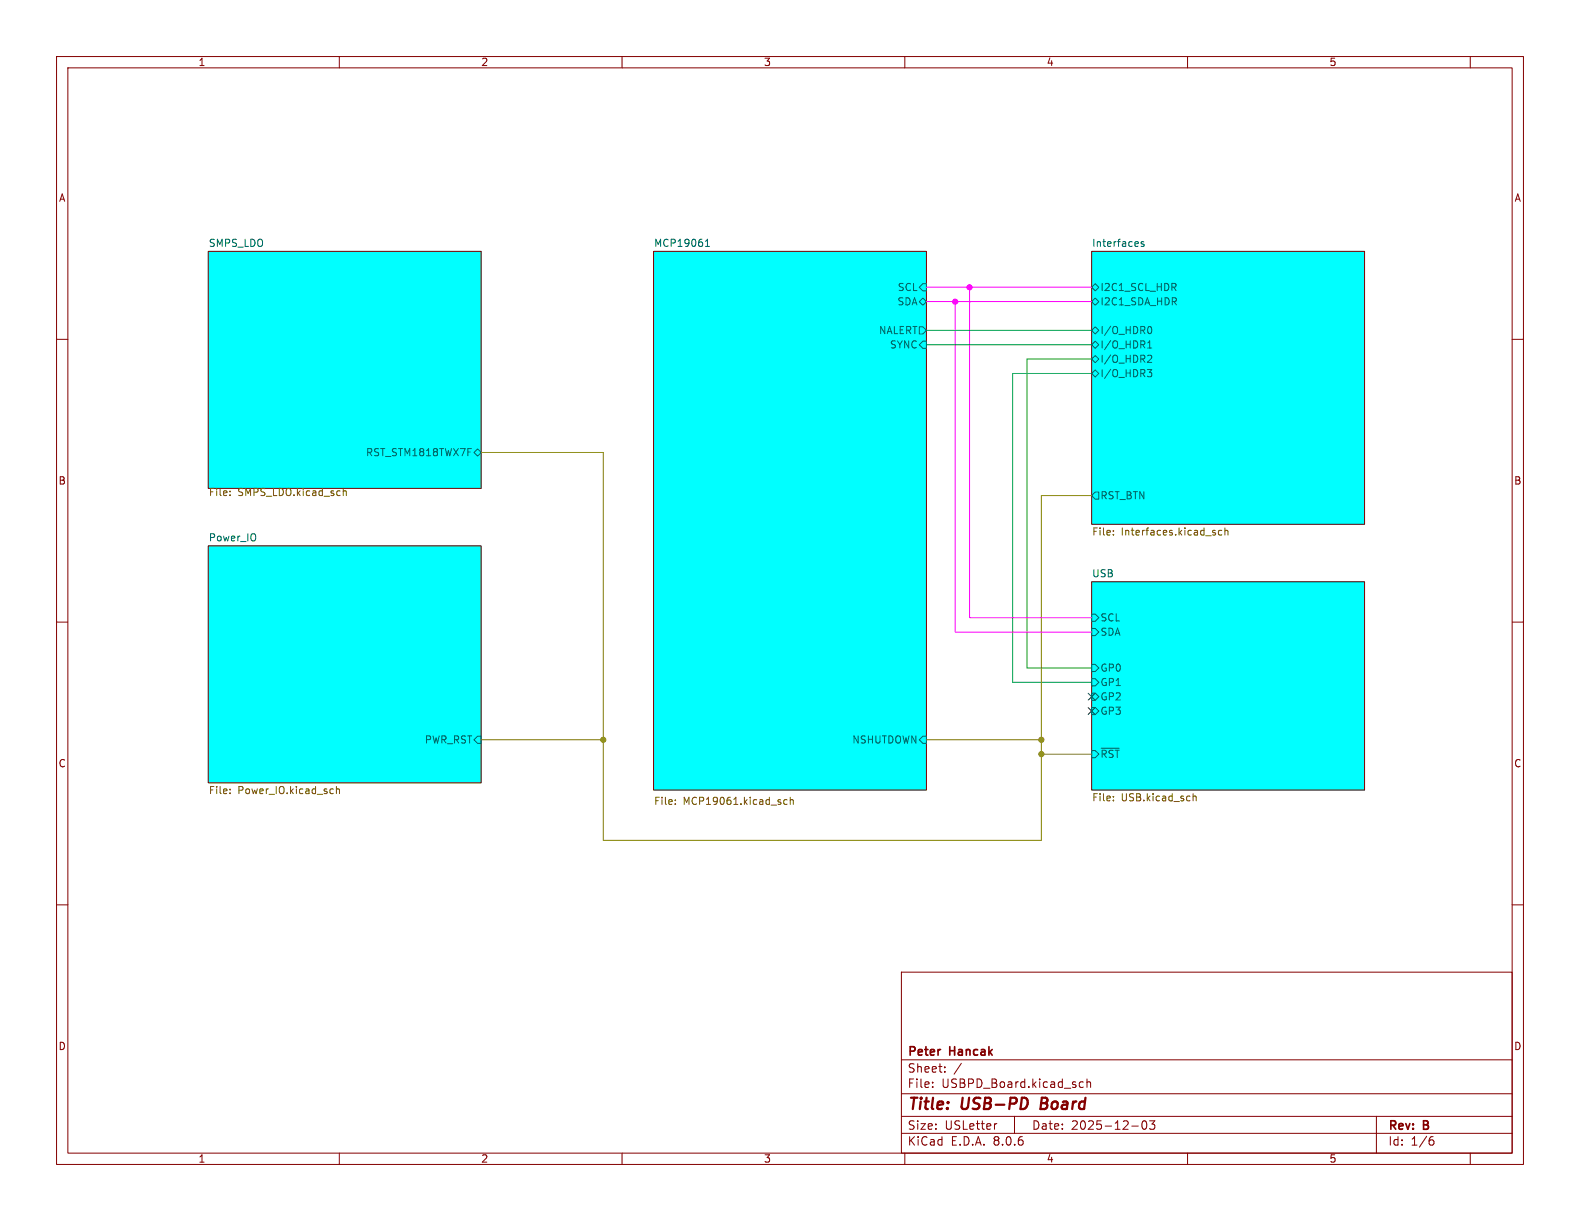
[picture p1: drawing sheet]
<svg xmlns="http://www.w3.org/2000/svg" width="279mm" height="216mm" viewBox="0 0 279 216" stroke-linecap="round" stroke-linejoin="round" font-family="sans-serif">
<g fill="none" stroke="#840000" stroke-width=".18">
<path d="M10 10h259.4v195.9h-259.4zM12 12h255.4v191.9h-255.4zM60 10v2M110 10v2M160 10v2M210 10v2M260 10v2M10 60h2M36.8 44.5h48.3v41.9h-48.3zM115.6 44.5h48.2v95.2h-48.2zM193 44.5h48.3v48.2h-48.3zM267.4 60h2"/>
<path d="M36.8 96.5h48.3v41.9h-48.3zM10 110h2M193 102.9h48.3v36.8h-48.3zM267.4 110h2M10 160h2M267.4 160h2M159.4 171.9h108v32h-108zM159.4 197.4h108M159.4 193.4h108M159.4 187.4h108M164.9 192.1v.2M164.9 191.4v.1"/>
<path d="M167.1 189.4v.2M167.1 188.7v.1M170 188l-1.3 1.9M176.3 198.7l-.3 .1M179.4 197.4v3M190.9 192l.2 .3 .5-.1M191.6 191.4l-.5-.1-.2 .3M192.2 191.4l.2-.1 .4 .1 .1 .9M192.2 190.8v1.5M200.1 199.1h1.2M202.1 198.3l.2-.1a.81 .81 0 0 1 .6 .6 .81 .81 0 0 1-.3 .8l-.2 .1a.81 .81 0 0 1-.3-1.4zM203.3 198.2h.9l-.5 .6 .4 .1v.6l-.2 .2h-.4l-.2-.2"/>
<path d="M243.4 197.4v6.5M60 203.9v2M110 203.9v2M159.4 200.4h108M160 203.9v2M210 203.9v2M253 201.6h.3l.3 .2-.1 .5-.5 .2M253.4 201l-.4 .1M260 203.9v2"/>
</g>
<path d="M184.2 194.1l-.2 2h.7" fill="none" stroke="#840000" stroke-width=".4"/>
<g fill="#0ff" stroke="#0ff" stroke-width=".18">
<path d="M193 102.9h48.3v36.8h-48.3z"/>
<path d="M115.6 44.5h48.2v95.2h-48.2z"/>
<path d="M193 44.5h48.3v48.2h-48.3z"/>
<path d="M36.8 44.5h48.3v41.9h-48.3z"/>
<path d="M36.8 96.5h48.3v41.9h-48.3z"/>
</g>
<g fill="none" stroke="#006464" stroke-width=".18">
<path d="M124.7 43.6h.8M124.7 42.7l.4-.4v1.3M162.6 57.8h.6l.6 .6-.6 .7h-.6zM162.6 53.3l.6-.6 .6 .6-.6 .7zM163.2 50.2h.6v1.2h-.6l-.6-.6zM193 53.3l.7-.6 .6 .6-.6 .7zM193 50.8l.7-.6 .6 .6-.6 .6zM193.7 57.8l.6 .6-.6 .7-.7-.7zM202.3 42.8l-.3-.1-.2 .2v.2l.5 .1v.3h-.5M203.1 57.8l.1-.1a.68 .68 0 0 1 .5 .7 .68 .68 0 0 1-.5 .6l-.1-.1M163.2 60.3h.6v1.3h-.6l-.6-.6zM193 66l.7-.6 .6 .6-.6 .7z"/>
<path d="M193 63.5l.7-.6 .6 .6-.6 .6zM193.7 60.3l.6 .7-.6 .6-.7-.6zM202.9 65.3h.8l-.5 .5 .4 .2 .1 .4-.3 .2h-.3M202.9 61.5h.8M202.9 60.6l.4-.3v1.2M203.1 62.8l.5 .1 .1 .3-.8 .9h.8M83.8 80l.7-.6 .6 .6-.6 .6zM193.7 87h.6v1.3h-.6l-.7-.7zM193 117.5h.7l.6 .6-.6 .6h-.7zM193 111.1h.7l.6 .7-.6 .6h-.7zM193 108.6h.7l.6 .6-.6 .7h-.7zM84.5 130.2h.6v1.2h-.6l-.7-.6z"/>
<path d="M163.2 130.2h.6v1.2h-.6l-.6-.6zM193 120h.7l.6 .7-.6 .6h-.7zM193 132.7h.7l.6 .7-.6 .6h-.7zM193 122.6h.7l.6 .6-.6 .6h-.7zM193 125.1h.7l.6 .6-.6 .7h-.7zM194.7 132.3h3.2"/>
</g>
<g fill="none" stroke="#725600" stroke-width=".18">
<path d="M40.7 87.5v.1M40.7 86.8v.2M60.7 86.4v1.2M60.7 86.9l.2-.1h.3v.8M196.9 93.8v.2M196.9 94.5v.1M214.8 94.2l.2 .2-.2 .2M214.8 93.8h.1M216.1 93.8h-.4l-.2 .2 .1 .6h.5M216.6 93.9l.2-.1h.3v.8M216.6 93.3v1.3M40.7 139.6v.1"/>
<path d="M58.6 139.5l.3 .1M59.5 139.6l.2-.1 .3 .1v.7M59.5 139.1v1.2M40.7 140.2v.1M58.9 140.3h-.3M119.4 142.1v.1M119.4 141.5v.1M139.2 141.5l-.4-.1-.2 .2 .1 .6h.5M139.7 141.5l.2-.1 .3 .1 .1 .7M139.7 141v1.2M196.9 141.5v.1M196.9 140.8v.1"/>
<path d="M211 140.3v1.3M211 140.9l.2-.1h.3v.8"/>
</g>
<path d="M85.1 80h21.6v68.6h77.4v-61h8.9M85.1 130.8h21.6M163.8 130.8h20.3M184.1 133.4h8.9" fill="none" stroke="#848400" stroke-width=".18"/>
<path d="M163.8 58.4h29.2M163.8 61h29.2M193 63.5h-11.4v54.6h11.4M193 66h-13.9v54.7h13.9" fill="none" stroke="#009600" stroke-width=".18"/>
<path d="M163.8 53.3h29.2M163.8 50.8h29.2M168.9 53.3v58.5h24.1M171.4 50.8v58.4h21.6" fill="none" stroke="#f0f" stroke-width=".18"/>
<path d="M192.4 122.6l1.2 1.2M192.4 125.1l1.2 1.2M193.6 122.6l-1.2 1.2M193.6 125.1l-1.2 1.2" fill="none" stroke="#000084" stroke-width=".18"/>
<g fill="#848400" stroke="#848400" stroke-width=".18">
<circle cx="106.7" cy="130.8" r=".46"/>
<circle cx="184.1" cy="133.4" r=".46"/>
<circle cx="184.1" cy="130.8" r=".46"/>
</g>
<g fill="#f0f" stroke="#f0f" stroke-width=".18">
<circle cx="168.9" cy="53.3" r=".46"/>
<circle cx="171.4" cy="50.8" r=".46"/>
</g>
<g font-size="2.8" fill="#840000">
<text x="160.4" y="196.8">Title:</text>
<text x="170.1" y="196.8">USB-PD</text>
<text x="184.9" y="196.8">Board</text>
</g>
<g font-size="2.1" fill="#840000">
<text x="160.4" y="189.9">Sheet:</text>
<text x="160.4" y="187.1">Peter</text>
<text x="168" y="187.1">Hancak</text>
<text x="160.4" y="192.6">File:</text>
<text x="166.5" y="192.6">USBPD_Board.kicad_sch</text>
<text x="160.4" y="202.8">KiCad</text>
<text x="160.4" y="200">Size:</text>
<text x="167.1" y="200">USLetter</text>
<text x="168.1" y="202.8">E.D.A.</text>
<text x="175.7" y="202.8">8.0.6</text>
<text x="182.4" y="200">Date:</text>
<text x="189.4" y="200">2025-12-03</text>
<text x="245.4" y="200.2">Rev:</text>
<text x="245.4" y="202.8">Id:</text>
<text x="249.5" y="202.8">1/6</text>
<text x="251.8" y="200.2">B</text>
</g>
<g font-size="1.8" fill="#840000">
<text x="35" y="11.9">1</text>
<text x="85" y="11.9">2</text>
<text x="135" y="11.9">3</text>
<text x="185" y="11.9">4</text>
<text x="235" y="11.9">5</text>
<text x="10.3" y="35.9">A</text>
<text x="267.7" y="35.9">A</text>
<text x="10.3" y="85.9">B</text>
<text x="267.7" y="85.9">B</text>
<text x="10.3" y="135.9">C</text>
<text x="267.7" y="135.9">C</text>
<text x="10.3" y="185.9">D</text>
<text x="267.7" y="185.9">D</text>
<text x="35" y="205.8">1</text>
<text x="85" y="205.8">2</text>
<text x="135" y="205.8">3</text>
<text x="185" y="205.8">4</text>
<text x="235" y="205.8">5</text>
</g>
<g font-size="1.8" fill="#006464">
<text x="36.8" y="43.7">SMPS_LDO</text>
<text x="115.6" y="43.7">MCP19061</text>
<text x="193" y="43.7">Interfaces</text>
<text x="158.7" y="51.7">SCL</text>
<text x="194.5" y="51.7">I2C1_SCL_HDR</text>
<text x="155.3" y="59.3">NALERT</text>
<text x="158.6" y="54.2">SDA</text>
<text x="194.5" y="54.2">I2C1_SDA_HDR</text>
<text x="194.5" y="59.3">I/O_HDR0</text>
<text x="157.3" y="61.8">SYNC</text>
<text x="194.5" y="61.8">I/O_HDR1</text>
<text x="194.5" y="64.4">I/O_HDR2</text>
<text x="194.5" y="66.9">I/O_HDR3</text>
<text x="64.6" y="80.9">RST_STM1818TWX7F</text>
<text x="194.5" y="88.5">RST_BTN</text>
<text x="36.8" y="95.8">Power_IO</text>
<text x="193" y="102.2">USB</text>
<text x="194.5" y="112.6">SDA</text>
<text x="194.5" y="110.1">SCL</text>
<text x="194.5" y="119">GP0</text>
<text x="194.5" y="121.5">GP1</text>
<text x="194.5" y="124.1">GP2</text>
<text x="75" y="131.7">PWR_RST</text>
<text x="150.6" y="131.7">NSHUTDOWN</text>
<text x="194.5" y="126.6">GP3</text>
<text x="194.5" y="134.2">~{RST}</text>
</g>
<g font-size="1.8" fill="#725600">
<text x="36.8" y="88">File:</text>
<text x="42.1" y="88">SMPS_LDO.kicad_sch</text>
<text x="193" y="95">File:</text>
<text x="198.3" y="95">Interfaces.kicad_sch</text>
<text x="36.8" y="140.7">File:</text>
<text x="42.1" y="140.7">Power_IO.kicad_sch</text>
<text x="115.6" y="142.6">File:</text>
<text x="120.8" y="142.6">MCP19061.kicad_sch</text>
<text x="193" y="142">File:</text>
<text x="198.3" y="142">USB.kicad_sch</text>
</g>
</svg>
